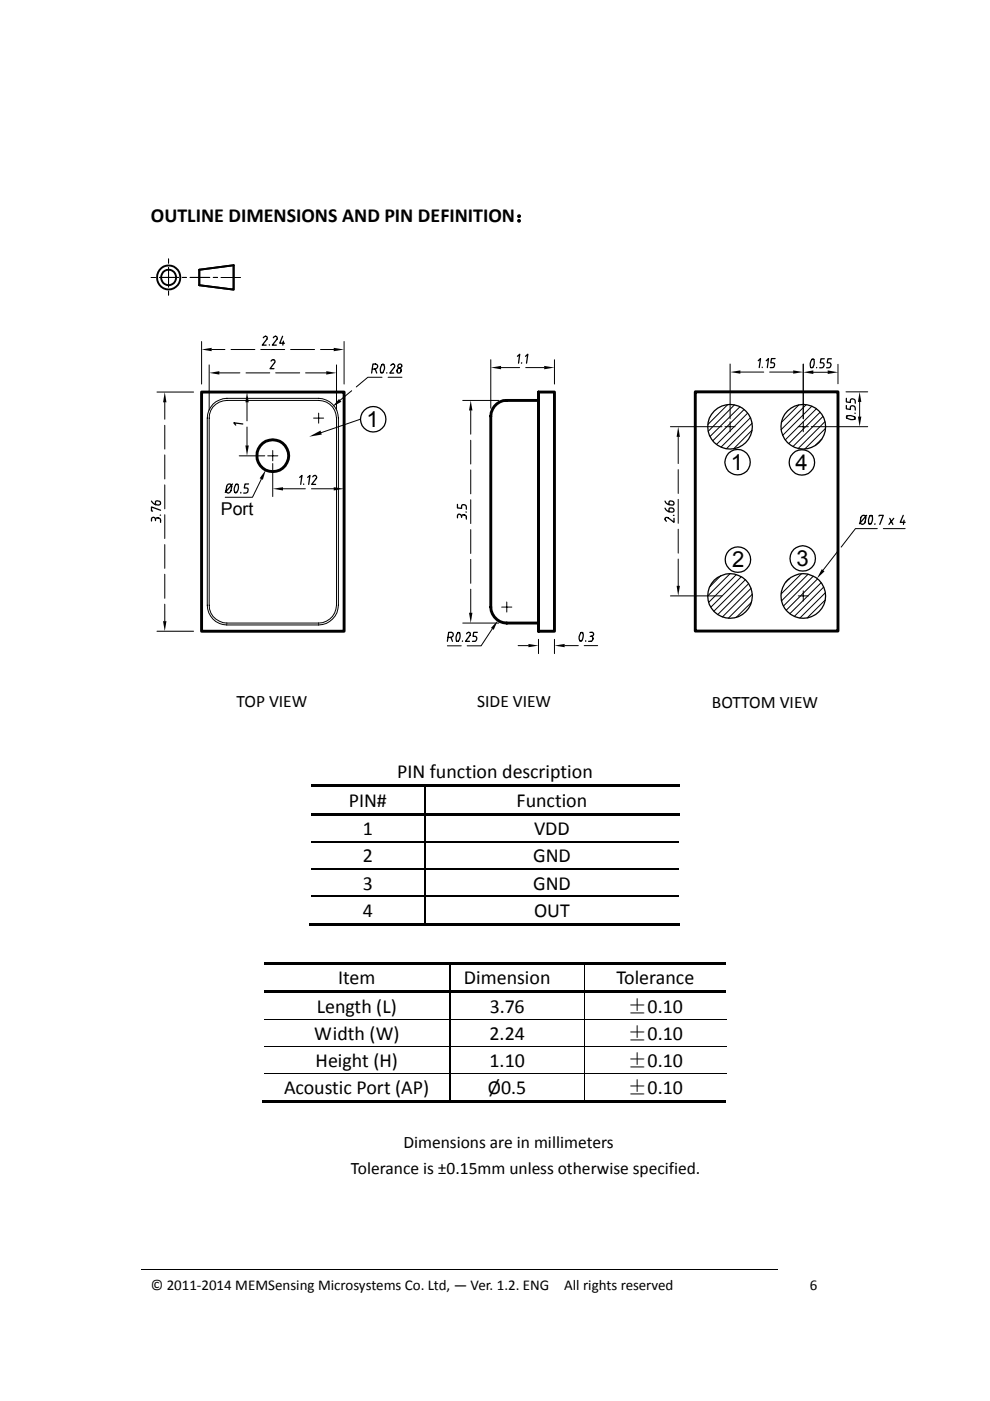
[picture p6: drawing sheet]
<svg xmlns="http://www.w3.org/2000/svg" width="210mm" height="297mm" viewBox="0 0 210 297" stroke-linecap="round" stroke-linejoin="round" font-family="sans-serif">
<g fill="none" stroke="#000" stroke-width=".21">
<path d="M32.1 58.8h.9M33.8 58.8h4.1M35.8 54.9v.9M35.8 56.7v4.2M38.7 58.8h.8M40.3 58.8h4.2M45.2 58.8h.9M46.9 58.8h4.1M35.8 61.7v.9M42.8 72.4v9M44.4 77.4v9.6M44.9 74.1h2.8"/>
<path d="M46.5 79.1h4.4M49 74.1h5.1M52.2 79.1h5M55.3 74.1h5.1M58.5 79.1h5.1M61.6 74.1h5.1M64.8 79.1h4.4M68 74.1h2.8M71.4 77.4v9.6M73 72.4v9M81 80h-3l-2.4 2M82.3 80h3"/>
<path d="M104.1 76.3v10.3M106.3 77.9h3.9M111.5 77.9h3.9M117.6 76.3v5.1M154.9 77.2v11.6M157 78.9h5M163.2 78.9h5M170.4 77.2v11.6M172.5 78.9h3.1M177.7 77.2v4.2M33.3 83.1h7.8M34.9 85.3v3.6"/>
<path d="M34.9 90.2v5M34.9 96.5v5.1M45.2 86.3a4 4 0 0 1 2.9-1.4h19.5a3.8 3.8 0 0 1 3.8 3.7v39.7a3.8 3.8 0 0 1-3.8 3.8h-19.5a3.8 3.8 0 0 1-3.7-3.8v-39.7v-.8zM45.2 85.7a4.7 4.7 0 0 1 2.9-1.2h19.5a4.3 4.3 0 0 1 4.2 4.1v39.7a4.3 4.3 0 0 1-4.2 4.2h-19.5a4.2 4.2 0 0 1-4.1-4.2v-39.7a4.2 4.2 0 0 1 1.2-2.9zM50.7 96.6h5.5M50.7 83.1h5.5M52.4 85.3v3.9M52.4 90.5v3.9M56.8 96.6h2.1M57.8 95.5v2.2M57.8 98.3v7M66.5 88.6h2.1"/>
<path d="M67.6 87.6v2.1M73 98.3v7M74.6 82.8l-2.5 2.1M76.5 88.9l-8.4 2.8M98.1 84.9h7.7M99.8 87v5.1M99.8 93.3v5.1M99.8 99.6v5.1M142.2 90.5h10.9M143.8 92.6v5.7M143.8 99.6v5M153.8 90.5h2.1"/>
<path d="M154.3 85.8l-4.1 4.2M154.9 89.4v2.1M155.8 85.9l-5.6 5.5M156.9 86.3l-6.3 6.2M157.8 86.8l-6.6 6.7M158.6 87.6l-6.6 6.6M159.2 88.6l-6.3 6.2M159.5 91.2l-3.9 4M159.5 89.7l-5.4 5.4M169.3 90.5h2.1M169.4 85.9l-3.7 3.7M170.4 89.4v2.1"/>
<path d="M171 85.8l-5.3 5.3M172.1 90.5h11.9M172.2 86.1l-6.2 6.2M173.1 86.7l-6.5 6.5M173.9 87.4l-6.6 6.6M174.3 93.1l-1.3 1.3M174.6 88.3l-6.4 6.4M175 89.4l-5.7 5.7M175.1 90.8l-4.4 4.4M179.4 83.1h4.6M182.3 85.2v3.1M34.9 102.8v5.1"/>
<path d="M34.9 109.1v5.1M34.9 115.5v5M55.4 101.6l-1.8 3.8h-5.8M60 103.6h4.8M66.1 103.6h4.7M99.8 106v5M99.8 112.3v5M99.8 118.6v5.1M143.8 105.9v5.1M143.8 112.2v5.1M143.8 118.5v5.7M177.6 117l-3 3.9"/>
<path d="M186.1 112.1h-4.7l-3 3.9M187.3 112.1h4.7M33.3 133.8h7.8M34.9 121.8v5.1M34.9 128.1v3.6M94.9 136.9h2.9M98.1 132.1h7.7M99.8 124.9v5M104.4 133.3l-2.4 3.6h-2.9M106.4 128.7h2.2M107.5 127.6v2.2M109.9 136.9h2.2"/>
<path d="M114.2 135.6v3M117.6 135.6v3M119.8 136.9h2.9M123.9 136.9h2.9M142.2 126.3h10.9M152.9 122.1l-2.3 2.3M154.9 121.6l-4.8 4.7M156.2 121.8l-5.9 5.9M157.2 122.3l-6.4 6.4M158.1 122.9l-6.7 6.7M158.8 123.8l-6.5 6.5M159.3 124.7l-6.1 6.1"/>
<path d="M159.4 127.7l-3.2 3.2M159.6 126l-5.1 5.1M167.5 122.7l-.9 .7M169.3 126.3h2.1M170 121.7l-4.3 4.2M170.4 125.3v2.1M171.4 121.8l-5.6 5.6M172.5 122.2l-6.3 6.3M173.4 122.7l-6.6 6.7M174.2 123.5l-6.7 6.6M174.7 124.5l-6.2 6.2M175 127.2l-3.8 3.8"/>
<path d="M175 125.7l-5.3 5.3M56 216.2h98.1M123.9 204.4v5.6M123.9 210.5v5.6M123.9 216.3v5.5M56 221.9h98.1M56 227.6h98.1M123.9 222v5.5M123.9 227.7v5.5M30 269.1h135"/>
</g>
<g fill="none" stroke="#000" stroke-width=".4">
<path d="M34.2 56.8a2.49 2.49 0 0 1 3.6 .6 2.49 2.49 0 0 1-.8 3.5 2.49 2.49 0 0 1-3.5-1 2.61 2.61 0 0 1 .7-3.1zM42.3 57.2l7.3-1v5.2l-7.3-.9z"/>
<circle cx="35.7" cy="58.8" r="1.62"/>
</g>
<g fill="none" stroke="#000" stroke-width=".27">
<path d="M55.8 71.6l.5-.3 .4 .2-.1 .4-1 1.3h.9M57.1 73.1v.1M57.5 76.6l.5-.3 .3 .2v.4l-1 1.3h.8M58 71.6l.4-.3a.4 .4 0 0 1 .3 .6l-.9 1.3h.8M59.9 71.3l-.6 1.5h1M60.1 72.3l-.1 .9M79 78.3h.5a.57 .57 0 0 0 .5-.4 .57 .57 0 0 0-.1-.6l-.8-.1-.3 1.9M79.6 78.3l.3 .8M81 77.3l.2-.1a1.27 1.27 0 0 1-.2 1.9 1.25 1.25 0 0 1 0-1.8zM82 79v.1M82.9 77.5l.5-.3a.43 .43 0 0 1 .3 .7l-1 1.2h.8M84.3 78.3a.43 .43 0 0 1 .8 0v.2a.47 .47 0 0 1-.3 .6 .47 .47 0 0 1-.6-.2z"/>
<path d="M109.7 75.5l.5-.4-.2 1.9M110.7 76.9l-.1 .1M111.5 75.5l.5-.4-.3 1.9M160.8 76.5l.5-.5-.3 1.9M161.7 77.9h.1M162.5 76.5l.5-.5-.2 1.9M164.4 76h-.8l-.1 .9 .6 .1 .2 .3a.52 .52 0 0 1-.5 .6h-.4M172.2 76.2l.2-.1a1.33 1.33 0 0 1-.3 1.9l-.2-.1a1.81 1.81 0 0 1 .3-1.7zM173.2 77.9v.1M174.8 76.1h-.7l-.1 .8h.4a.54 .54 0 0 1 .4 .6 .54 .54 0 0 1-.5 .5h-.4M176.3 76.1h-.7l-.1 .8h.4a.55 .55 0 0 1 .4 .6 .55 .55 0 0 1-.5 .5h-.5M51.5 89.9l-1.9-.3 .4 .5"/>
<path d="M179.5 86v.7l.9 .1v-.4a.52 .52 0 0 1 .5-.4 .52 .52 0 0 1 .5 .6v.4M179.5 84.5v.7l.9 .1v-.4a.53 .53 0 0 1 .6-.4 .53 .53 0 0 1 .4 .6v.4M179.6 88.2a1.93 1.93 0 0 1 1.7 .2l.1 .3a1.3 1.3 0 0 1-1.8-.1zM181.3 87.6h.1M32.1 106.2a1.35 1.35 0 0 0 1.9 .7 .62 .62 0 0 0-.3-.6 .62 .62 0 0 0-.7 .1v.6M33 110.2a.43 .43 0 0 0-.4-.5 .43 .43 0 0 0-.5 .3v.5M33 110.2a.56 .56 0 0 1 .6-.4 .56 .56 0 0 1 .5 .5v.4M33 110.2v.2M34 109.2h.1M34.1 108.2l-2-.7v.8l.3 .1M48.4 102.7a.5 .5 0 0 1 .5 0 .5 .5 0 0 1 .2 .4l-.1 .9a.56 .56 0 0 1-.4 .5 .56 .56 0 0 1-.6-.2 1.72 1.72 0 0 1 .4-1.6zM49.3 102.6l-1.5 1.8"/>
<path d="M50 102.7l.2-.1a1.29 1.29 0 0 1-.2 1.9 1.29 1.29 0 0 1 0-1.8zM51.1 104.4v.1M52.7 102.6h-.7l-.2 .9h.7l.1 .4-.2 .6h-.7M63.6 101.2l.5-.4-.3 1.9M64.4 102.6v.1M65.3 101.2l.4-.4-.2 1.9M66.3 101.1l.5-.3 .4 .4-1.1 1.5h.9M97 106.9v.8l.9 .1v-.6l.4-.2a.52 .52 0 0 1 .6 .5v.5M97.9 109.5a.47 .47 0 0 0-.3-.4 .47 .47 0 0 0-.5 .1l-.1 .6M97.9 109.5l.2-.3 .2-.1a.52 .52 0 0 1 .6 .6v.4M97.9 109.5v.2M98.8 108.5l.1 .1"/>
<path d="M141.1 106.2a1.39 1.39 0 0 0 1.8 .7 .59 .59 0 0 0-.3-.6 .59 .59 0 0 0-.7 .1v.6M141.1 107.7a1.36 1.36 0 0 0 1.8 .7 .5 .5 0 0 0-.4-.7h-.5l-.1 .8M142.8 109.3h.2M143 109.9v.8l-1.5-1-.4 .1v.5l.3 .2M182.7 109.5l.2-.2h.6l.1 .5-.1 .9a.57 .57 0 0 1-.4 .4 .57 .57 0 0 1-.6-.2zM183.8 109.3l-1.5 1.7M184.5 109.3h.2a1.22 1.22 0 0 1 0 1.7l-.2 .2a1.46 1.46 0 0 1 0-1.9zM185.6 111l-.1 .2M186.4 109.4l.1-.1h.8l-.7 1.9M188.7 109.9l.7 1.3M189.6 109.9l-1.1 1.3M191.6 109.3l-.7 1.4h1.1"/>
<path d="M191.7 110.3l-.1 .9M95 135.1h.6a.54 .54 0 0 0 .5-.4 .54 .54 0 0 0-.4-.6h-.5l-.3 1.9M95.7 135.1l.3 .9M97.1 134.2l.2-.1a1.33 1.33 0 0 1-.3 1.9l-.2-.1a1.78 1.78 0 0 1 .3-1.7zM98.1 135.9v.1M99 134.4l.4-.3h.2l.2 .4-1.1 1.5h.9M101.2 134.1h-.7l-.2 .8h.5a.55 .55 0 0 1 .3 .6 .55 .55 0 0 1-.5 .5h-.4M123.2 134.2l.2-.1a1.39 1.39 0 0 1-.3 1.9 1.25 1.25 0 0 1 .1-1.8zM124.2 135.8v.2M125.1 134.1h.6l.2 .2a.47 .47 0 0 1-.5 .6M125.2 134.9h.2M125.4 134.9a.55 .55 0 0 1 .4 .6 .55 .55 0 0 1-.5 .5h-.5"/>
<circle cx="84.8" cy="77.6" r=".43"/>
<circle cx="79.2" cy="88.9" r="2.7"/>
<circle cx="154.8" cy="90.5" r="4.7"/>
<circle cx="156.4" cy="98" r="2.69"/>
<circle cx="170.1" cy="98" r="2.71"/>
<circle cx="170.4" cy="90.5" r="4.7"/>
<circle cx="156.5" cy="118.7" r="2.71"/>
<circle cx="170.3" cy="118.4" r="2.69"/>
<circle cx="154.9" cy="126.4" r="4.7"/>
<circle cx="170.4" cy="126.4" r="4.7"/>
</g>
<g fill="none" stroke="#000" stroke-width=".62">
<path d="M42.8 83.1h30.2v50.7h-30.2zM114.2 83.1h3.4v50.7h-3.4zM114.2 83.1v50.7zM114.2 84.9h-6.7a3.4 3.4 0 0 0-3.4 3.3v40.5a3.5 3.5 0 0 0 3.4 3.4h6.7M147.5 83.1h30.2v50.7h-30.2z"/>
<circle cx="57.8" cy="96.6" r="3.4"/>
</g>
<g fill="#000">
<path d="M42.8 74.1l2.1-.4v.8zM44.4 79.1l2.1-.4v.7zM69.2 78.7l2.2 .4-2.2 .3zM70.8 73.7l2.2 .4-2.2 .4zM104.1 77.9l2.2-.3v.7zM115.4 77.6l2.2 .3-2.2 .4zM154.9 78.9l2.1-.4v.7zM168.2 78.5l2.2 .4-2.2 .3zM170.4 78.9l2.1-.4v.8zM175.6 78.5l2.1 .4-2.1 .4zM34.9 83.1l.4 2.2h-.7zM52 94.4h.8l-.4 2.2z"/>
<path d="M52.4 83.1l.4 2.2h-.8zM65.6 92.6l2.4-1.3 .2 .8zM71.9 84.6l.5 .6-1.9 1.1zM99.8 84.9l.4 2.1h-.7zM143.8 90.5l.4 2.1h-.7zM182 88.3h.7l-.4 2.2zM182.3 83.1l.4 2.1h-.7zM56.4 99.6l-.6 2.1-.7-.3zM57.8 103.6l2.2-.3v.7zM70.8 103.3l2.2 .3-2.2 .4zM34.6 131.7h.7l-.4 2.1zM99.5 129.9h.7l-.4 2.2z"/>
<path d="M105.6 131.5l-.9 2-.6-.4zM112.1 136.5l2.1 .4-2.1 .3zM117.6 136.9l2.2-.4v.7zM143.5 124.2h.7l-.4 2.1zM174.3 120.7l.6 .4-1.6 1.6z"/>
</g>
<g fill="#000">
<path d="M66 166.3h78.1v.6h-78.1zM66 172.4h78.1v.5h-78.1zM90 178.4h.2v.3h-.2zM65.7 195.7h24.3v.5h-24.3zM90 184.1h.2v.3h-.2zM90 189.9h.2v.3h-.2zM90 195.7h54.1v.5h-54.1zM56 203.9h68.4v.5h-68.4zM56 210h68.4v.5h-68.4zM124.4 203.9h29.7v.5h-29.7zM124.4 210h29.7v.5h-29.7zM55.7 233.2h39.6v.6h-39.6z"/>
<path d="M95.3 233.2h24.5v.6h-24.5zM119.5 233.2h4.3v.6h-4.3zM123.8 233.2h.6v.6h-.6zM124.4 233.2h29.7v.6h-29.7z"/>
</g>
<g fill="none" stroke="#000" stroke-width=".25">
<path d="M66 178.5h24M90.1 166.9v5.5M90.1 172.9v5.5M90.1 178.7v5.4M90.2 178.5h53.9M66 184.3h24M66 190.1h24M90.1 184.4v5.5M90.1 190.2v5.5M90.2 184.3h53.9M90.2 190.1h53.9M95.4 204.4v5.6"/>
<path d="M95.4 210.5v5.6M95.4 216.3v5.5M95.4 222v5.5M95.4 227.7v5.5"/>
</g>
<g fill="#fff">
<path d="M52.6 238.2h110.5v13.6h-110.5z"/>
<path d="M98.7 144.6h26.6v7.9h-26.6z"/>
<path d="M47.6 144.6h21.4v7.9h-21.4z"/>
<path d="M148.5 144.8h33v7.9h-33z"/>
</g>
<g font-size="4.7">
<text x="77.7" y="90.5">1</text>
<text x="155" y="99.7">1</text>
<text x="168.7" y="99.7">4</text>
<text x="155.3" y="120.2">2</text>
<text x="169" y="120.1">3</text>
</g>
<g font-size="4.2">
<text x="32" y="47">OUTLINE DIMENSIONS AND PIN DEFINITION：</text>
<text x="84.3" y="165">PIN function description</text>
<text x="74" y="171">PIN#</text>
<text x="109.6" y="171">Function</text>
<text x="76.9" y="177.1">1</text>
<text x="113.3" y="177.1">VDD</text>
<text x="76.9" y="182.8">2</text>
<text x="113.1" y="182.8">GND</text>
<text x="76.9" y="188.6">3</text>
<text x="113.1" y="188.6">GND</text>
<text x="76.9" y="194.4">4</text>
<text x="113.3" y="194.4">OUT</text>
<text x="71.7" y="208.6">Item</text>
<text x="98.4" y="208.6">Dimension</text>
<text x="130.7" y="208.6">Tolerance</text>
<text x="67.2" y="214.7">Length (L)</text>
<text x="103.9" y="214.7">3.76</text>
<text x="133.1" y="214.8">±0.10</text>
<text x="66.6" y="220.5">Width (W)</text>
<text x="103.8" y="220.5">2.24</text>
<text x="133.1" y="220.5">±0.10</text>
<text x="66.9" y="226.2">Height (H)</text>
<text x="103.8" y="226.2">1.10</text>
<text x="133.1" y="226.3">±0.10</text>
<text x="60.3" y="231.9">Acoustic Port (AP)</text>
<text x="103.5" y="231.9">Ø0.5</text>
<text x="133.1" y="231.9">±0.10</text>
</g>
<text font-size="3.8" x="46.8" y="109.2">Port</text>
<g font-size="3.7">
<text x="50.2" y="149.9">TOP VIEW</text>
<text x="101.2" y="149.9">SIDE VIEW</text>
<text x="151" y="150.1">BOTTOM VIEW</text>
<text x="85.6" y="243.5">Dimensions are in millimeters</text>
<text x="74.4" y="249">Tolerance is ±0.15mm unless otherwise specified.</text>
</g>
<g font-size="3.2">
<text x="32" y="273.5">© 2011‐2014 MEMSensing Microsystems Co. Ltd, — Ver. 1.2. ENG</text>
<text x="119.7" y="273.5">All rights reserved</text>
<text x="171.7" y="273.5">6</text>
</g>
</svg>
